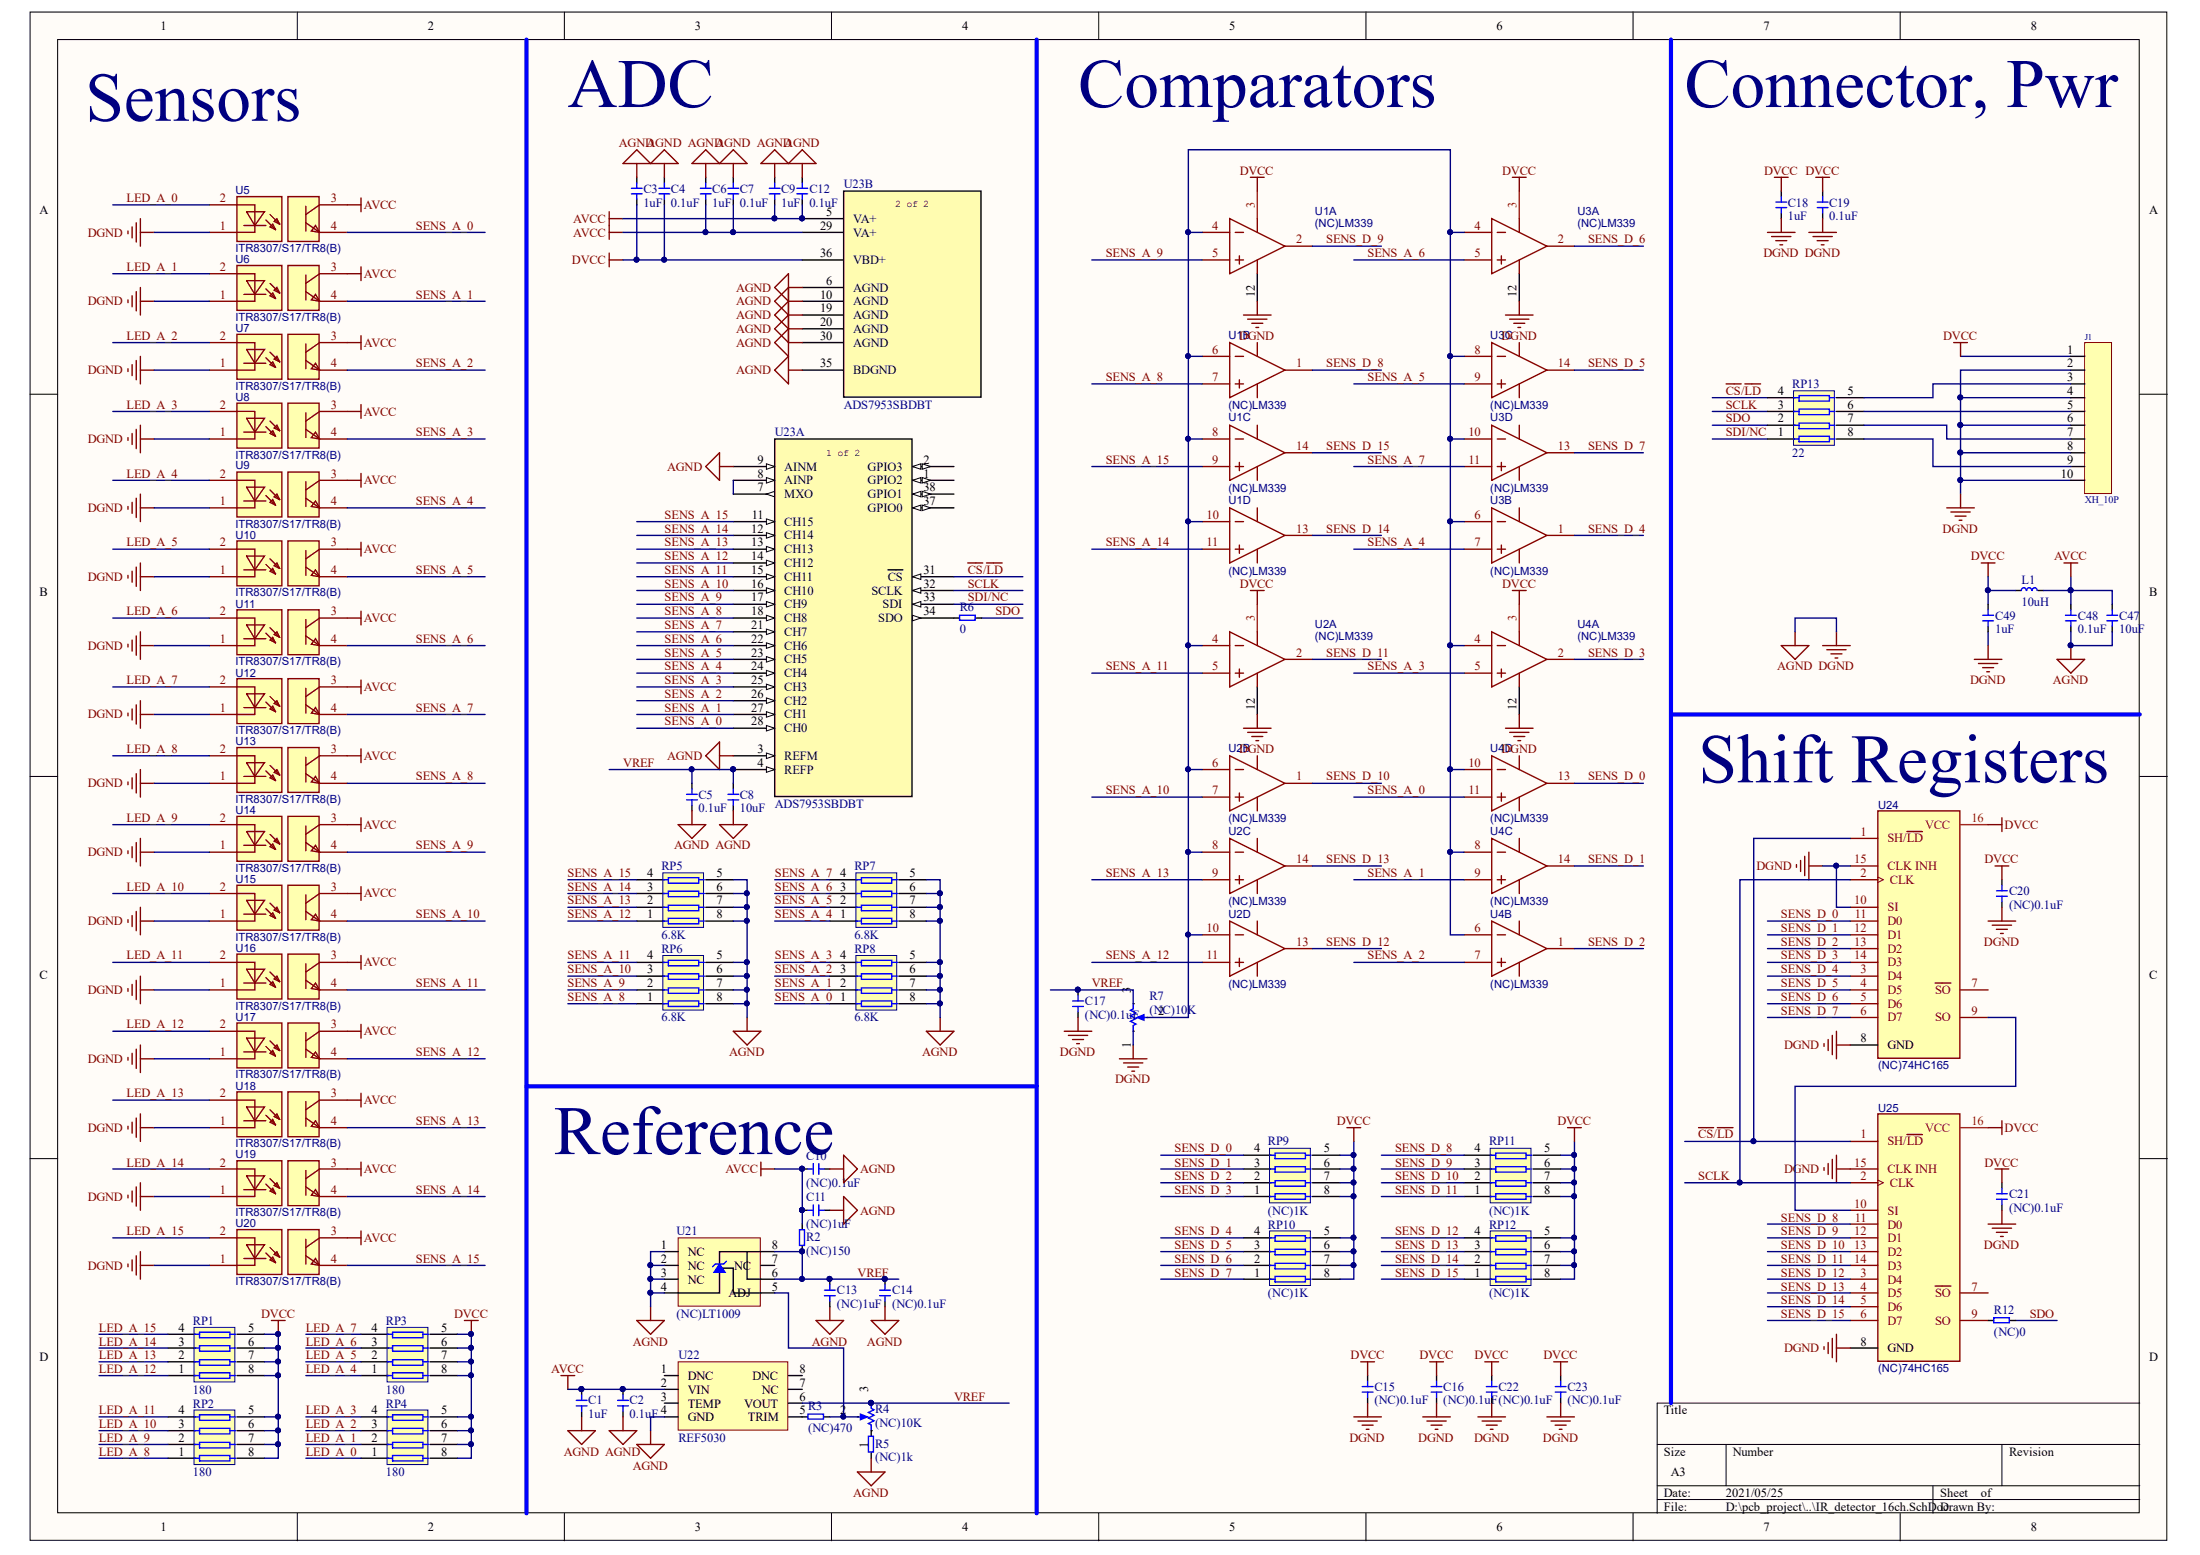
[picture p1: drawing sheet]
# Altium schematic sheet IR_detector_16ch.SchDoc
size A3

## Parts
C1  1uF  [0402]
C2  0.1uF  [0402]
C3  1uF  [0402]
C4  0.1uF  [0402]
C5  0.1uF  [0402]
C6  1uF  [0402]
C7  0.1uF  [0402]
C8  10uF  [0402]
C9  1uF  [0402]
C10  (NC)0.1uF  [0402]
C11  (NC)1uF  [0402]
C12  0.1uF  [0402]
C13  (NC)1uF  [0402]
C14  (NC)0.1uF  [0402]
C15  (NC)0.1uF  [0402]
C16  (NC)0.1uF  [0402]
C17  (NC)0.1uF  [0402]
C18  1uF  [0402]
C19  0.1uF  [0402]
C20  (NC)0.1uF  [0402]
C21  (NC)0.1uF  [0402]
C22  (NC)0.1uF  [0402]
C23  (NC)0.1uF  [0402]
C47  10uF  [0402]
C48  0.1uF  [0402]
C49  1uF  [0402]
J1  XH_10P  [XH_10P直插弯针]
L1  10uH  [0603]
R2  (NC)150  [0402]
R3  (NC)470  [0402]
R4  (NC)10K  [3x3_ResPot]
R5  (NC)1k  [0402]
R6  0  [0402]
R7  (NC)10K  [3362W-TH_3P-L7.1-W6.9-P2.54-BL-BS]
R12  (NC)0  [0402]
RP1  180  [8P4R-0603]
RP2  180  [8P4R-0603]
RP3  180  [8P4R-0603]
RP4  180  [8P4R-0603]
RP5  6.8K  [8P4R-0603]
RP6  6.8K  [8P4R-0603]
RP7  6.8K  [8P4R-0603]
RP8  6.8K  [8P4R-0603]
RP9  (NC)1K  [8P4R-0603]
RP10  (NC)1K  [8P4R-0603]
RP11  (NC)1K  [8P4R-0603]
RP12  (NC)1K  [8P4R-0603]
RP13  22  [8P4R-0603]
U1  (NC)LM339  [SOP-14_L8.6-W3.9-P1.27-LS6.0-BL]  (parts A,B,C,D of 4)
U2  (NC)LM339  [SOP-14_L8.6-W3.9-P1.27-LS6.0-BL]  (parts A,B,C,D of 4)
U3  (NC)LM339  [SOP-14_L8.6-W3.9-P1.27-LS6.0-BL]  (parts A,B,C,D of 4)
U4  (NC)LM339  [SOP-14_L8.6-W3.9-P1.27-LS6.0-BL]  (parts A,B,C,D of 4)
U5  ITR8307/S17/TR8(B)  [OPTO-SMD_ITR8307-S17-TR8-B-TS]
U6  ITR8307/S17/TR8(B)  [OPTO-SMD_ITR8307-S17-TR8-B-TS]
U7  ITR8307/S17/TR8(B)  [OPTO-SMD_ITR8307-S17-TR8-B-TS]
U8  ITR8307/S17/TR8(B)  [OPTO-SMD_ITR8307-S17-TR8-B-TS]
U9  ITR8307/S17/TR8(B)  [OPTO-SMD_ITR8307-S17-TR8-B-TS]
U10  ITR8307/S17/TR8(B)  [OPTO-SMD_ITR8307-S17-TR8-B-TS]
U11  ITR8307/S17/TR8(B)  [OPTO-SMD_ITR8307-S17-TR8-B-TS]
U12  ITR8307/S17/TR8(B)  [OPTO-SMD_ITR8307-S17-TR8-B-TS]
U13  ITR8307/S17/TR8(B)  [OPTO-SMD_ITR8307-S17-TR8-B-TS]
U14  ITR8307/S17/TR8(B)  [OPTO-SMD_ITR8307-S17-TR8-B-TS]
U15  ITR8307/S17/TR8(B)  [OPTO-SMD_ITR8307-S17-TR8-B-TS]
U16  ITR8307/S17/TR8(B)  [OPTO-SMD_ITR8307-S17-TR8-B-TS]
U17  ITR8307/S17/TR8(B)  [OPTO-SMD_ITR8307-S17-TR8-B-TS]
U18  ITR8307/S17/TR8(B)  [OPTO-SMD_ITR8307-S17-TR8-B-TS]
U19  ITR8307/S17/TR8(B)  [OPTO-SMD_ITR8307-S17-TR8-B-TS]
U20  ITR8307/S17/TR8(B)  [OPTO-SMD_ITR8307-S17-TR8-B-TS]
U21  (NC)LT1009  [SOP-8_L5.0-W4.0-P1.27-LS6.0-BL]
U22  REF5030  [VSSOP-8_L3.0-W3.0-P0.65-LS5.0-BL]
U23  ADS7953SBDBT  [TSSOP-38_L9.7-W4.4-P0.50-LS6.4-BL]  (parts A,B of 2)
U24  (NC)74HC165  [SOP-16_L10.0-W3.9-P1.27-LS6.0-BL]
U25  (NC)74HC165  [SOP-16_L10.0-W3.9-P1.27-LS6.0-BL]

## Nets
AGND: C1.1 C2.1 C3.2 C4.2 C5.1 C6.2 C7.2 C8.1 C9.2 C10.1 C11.1 C12.2 C13.1 C14.1 C15.1 C16.1 C17.1 C18.1 C19.1 C20.1 C21.1 C22.1 C23.1 C47.1 C48.1 C49.1 J1.2 J1.4 J1.6 J1.8 J1.10 R5.1 R7.1 RP5.5 RP5.6 RP5.7 RP5.8 RP6.5 RP6.6 RP6.7 RP6.8 RP7.5 RP7.6 RP7.7 RP7.8 RP8.5 RP8.6 RP8.7 RP8.8 U1.12(GND) U2.12(GND) U3.12(GND) U4.12(GND) U5.1 U6.1 U7.1 U8.1 U9.1 U10.1 U11.1 U12.1 U13.1 U14.1 U15.1 U16.1 U17.1 U18.1 U19.1 U20.1 U21.1(NC) U21.2(NC) U21.3(NC) U21.4(A) U22.4(GND) U23.3(REFM) U23.6(AGND) U23.9(AINM) U23.10(AGND) U23.19(AGND) U23.20(AGND) U23.30(AGND) U23.35(BDGND) U24.8(GND) U24.10(SI) U24.15(CLK_INH) U25.8(GND) U25.15(CLK_INH)  [also labelled DGND]
AVCC: C1.2 C2.2 C6.1 C7.1 C9.1 C10.2 C11.2 C12.1 C47.2 C48.2 L1.2 R2.2 U5.3 U6.3 U7.3 U8.3 U9.3 U10.3 U11.3 U12.3 U13.3 U14.3 U15.3 U16.3 U17.3 U18.3 U19.3 U20.3 U22.2(VIN) U23.5(VA+) U23.29(VA+)
DVCC: C3.1 C4.1 C15.2 C16.2 C18.2 C19.2 C20.2 C21.2 C22.2 C23.2 C49.2 J1.1 L1.1 RP1.5 RP1.6 RP1.7 RP1.8 RP2.5 RP2.6 RP2.7 RP2.8 RP3.5 RP3.6 RP3.7 RP3.8 RP4.5 RP4.6 RP4.7 RP4.8 RP9.5 RP9.6 RP9.7 RP9.8 RP10.5 RP10.6 RP10.7 RP10.8 RP11.5 RP11.6 RP11.7 RP11.8 RP12.5 RP12.6 RP12.7 RP12.8 U1.3(VCC) U2.3(VCC) U3.3(VCC) U4.3(VCC) U23.36(VBD+) U24.16(VCC) U25.16(VCC)
~{CS}/~{LD}: RP13.4 U23.31(~{CS}) U24.1(SH/~{LD}) U25.1(SH/~{LD})
LED_A_0: RP4.1 U5.2
LED_A_1: RP4.2 U6.2
LED_A_2: RP4.3 U7.2
LED_A_3: RP4.4 U8.2
LED_A_4: RP3.1 U9.2
LED_A_5: RP3.2 U10.2
LED_A_6: RP3.3 U11.2
LED_A_7: RP3.4 U12.2
LED_A_8: RP2.1 U13.2
LED_A_9: RP2.2 U14.2
LED_A_10: RP2.3 U15.2
LED_A_11: RP2.4 U16.2
LED_A_12: RP1.1 U17.2
LED_A_13: RP1.2 U18.2
LED_A_14: RP1.3 U19.2
LED_A_15: RP1.4 U20.2
SCLK: RP13.3 U23.32(SCLK) U24.2(CLK) U25.2(CLK)
SDI/NC: RP13.1 U23.33(SDI)
SDO: R6.2 R12.2 RP13.2
SENS_A_0: RP8.1 U4.11(IN4+) U5.4 U23.28(CH0)
SENS_A_1: RP8.2 U4.9(IN3+) U6.4 U23.27(CH1)
SENS_A_2: RP8.3 U4.7(IN2+) U7.4 U23.26(CH2)
SENS_A_3: RP8.4 U4.5(IN1+) U8.4 U23.25(CH3)
SENS_A_4: RP7.1 U3.7(IN2+) U9.4 U23.24(CH4)
SENS_A_5: RP7.2 U3.9(IN3+) U10.4 U23.23(CH5)
SENS_A_6: RP7.3 U3.5(IN1+) U11.4 U23.22(CH6)
SENS_A_7: RP7.4 U3.11(IN4+) U12.4 U23.21(CH7)
SENS_A_8: RP6.1 U1.7(IN2+) U13.4 U23.18(CH8)
SENS_A_9: RP6.2 U1.5(IN1+) U14.4 U23.17(CH9)
SENS_A_10: RP6.3 U2.7(IN2+) U15.4 U23.16(CH10)
SENS_A_11: RP6.4 U2.5(IN1+) U16.4 U23.15(CH11)
SENS_A_12: RP5.1 U2.11(IN4+) U17.4 U23.14(CH12)
SENS_A_13: RP5.2 U2.9(IN3+) U18.4 U23.13(CH13)
SENS_A_14: RP5.3 U1.11(IN4+) U19.4 U23.12(CH14)
SENS_A_15: RP5.4 U1.9(IN3+) U20.4 U23.11(CH15)
SENS_D_0: RP9.4 U4.13(OUT4) U24.11(D0)
SENS_D_1: RP9.3 U4.14(OUT3) U24.12(D1)
SENS_D_2: RP9.2 U4.1(OUT2) U24.13(D2)
SENS_D_3: RP9.1 U4.2(OUT1) U24.14(D3)
SENS_D_4: RP10.4 U3.1(OUT2) U24.3(D4)
SENS_D_5: RP10.3 U3.14(OUT3) U24.4(D5)
SENS_D_6: RP10.2 U3.2(OUT1) U24.5(D6)
SENS_D_7: RP10.1 U3.13(OUT4) U24.6(D7)
SENS_D_8: RP11.4 U1.1(OUT2) U25.11(D0)
SENS_D_9: RP11.3 U1.2(OUT1) U25.12(D1)
SENS_D_10: RP11.2 U2.1(OUT2) U25.13(D2)
SENS_D_11: RP11.1 U2.2(OUT1) U25.14(D3)
SENS_D_12: RP12.4 U2.13(OUT4) U25.3(D4)
SENS_D_13: RP12.3 U2.14(OUT3) U25.4(D5)
SENS_D_14: RP12.2 U1.13(OUT4) U25.5(D6)
SENS_D_15: RP12.1 U1.14(OUT3) U25.6(D7)
VREF: C5.2 C8.2 C13.2 C14.2 C17.2 R2.1 R4.3 R7.3 U21.6(K) U21.8(K) U22.6(VOUT) U23.4(REFP)
NetJ1_3: J1.3 RP13.5
NetJ1_5: J1.5 RP13.6
NetJ1_7: J1.7 RP13.7
NetJ1_9: J1.9 RP13.8
NetR3_1: R3.1 U22.5(TRIM)
NetR3_2: R3.2 R4.2 U21.5(ADJ)
NetR4_1: R4.1 R5.2
NetR6_1: R6.1 U23.34(SDO)
NetR7_2: R7.2 U1.4(IN1-) U1.6(IN2-) U1.8(IN3-) U1.10(IN4-) U2.4(IN1-) U2.6(IN2-) U2.8(IN3-) U2.10(IN4-) U3.4(IN1-) U3.6(IN2-) U3.8(IN3-) U3.10(IN4-) U4.4(IN1-) U4.6(IN2-) U4.8(IN3-) U4.10(IN4-)
NetR12_1: R12.1 U25.9(SO)
NetU23_7: U23.7(MXO) U23.8(AINP)
NetU24_9: U24.9(SO) U25.10(SI)

Not connected (* = marked no-connect by the designer): U21 7(NC); U22 1(DNC) 3(TEMP) 7(NC) 8(DNC); U23 1(GPIO2) 2(GPIO3) 37(GPIO0) 38(GPIO1); U24 7(~{SO}); U25 7(~{SO})

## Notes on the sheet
- ADC
- Comparators
- Connector, Pwr
- Sensors
- (near U24) Shift Registers
- (near C10) Reference
